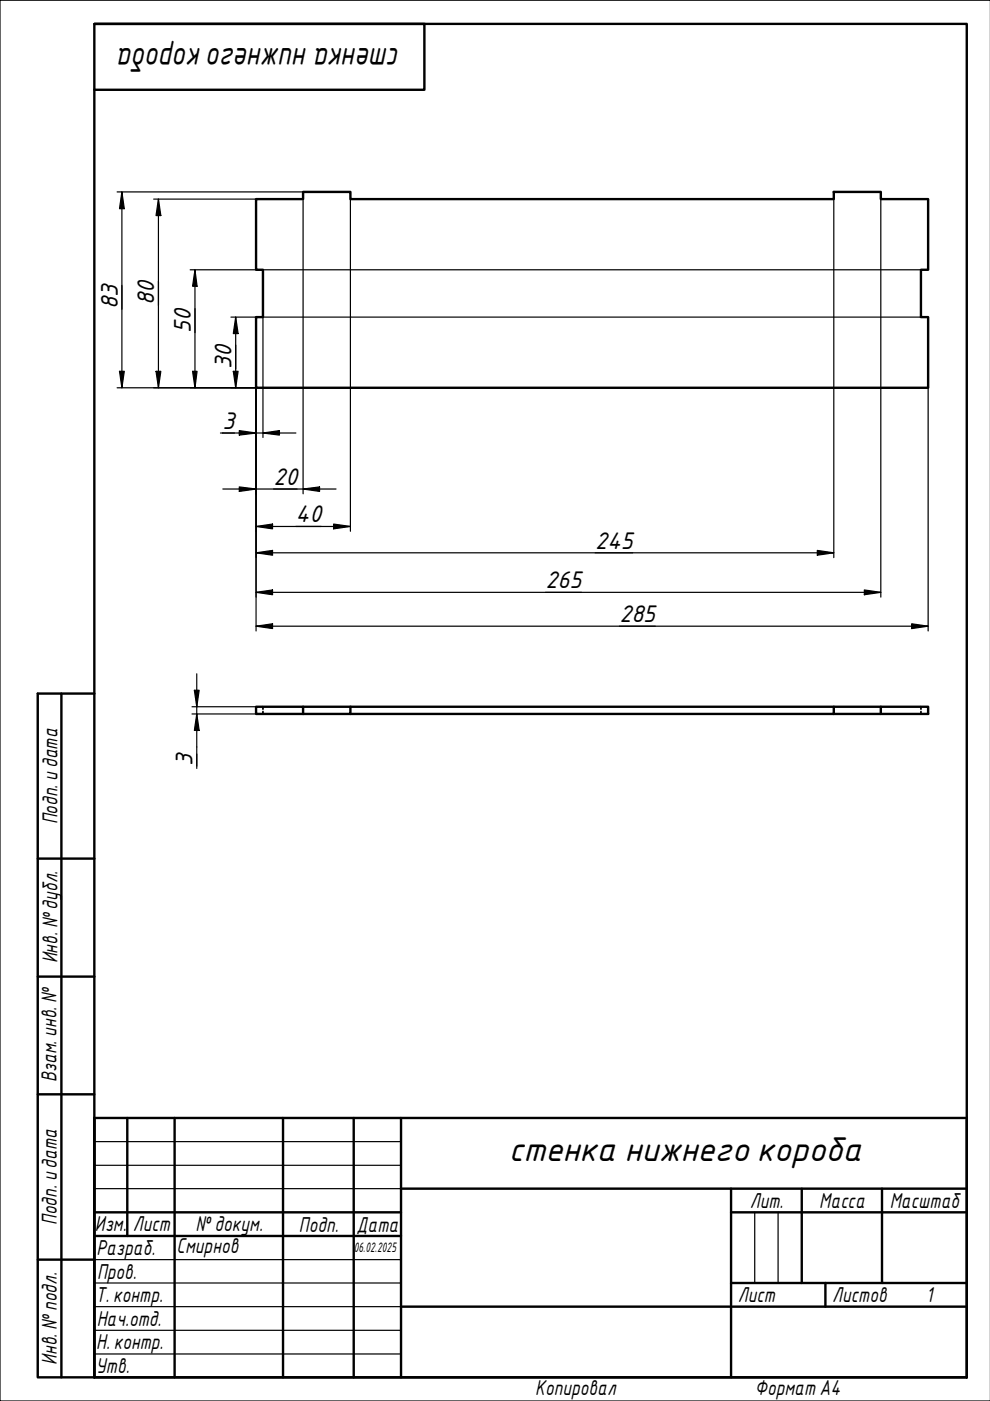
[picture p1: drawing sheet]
<svg xmlns="http://www.w3.org/2000/svg" width="210mm" height="297mm" viewBox="0 0 210 297" stroke-linecap="round" stroke-linejoin="round" font-family="sans-serif">
<path d="M54.3 42.2h10v-1.5h10v1.5h102.5v-1.5h10v1.5h10v15h-1.5v10h1.5v15h-142.5v-15h1.5v-10h-1.5zM54.3 149.8h10v1.6h-10zM64.3 149.8h10M176.8 149.8h-102.5v1.6h-10M176.8 151.4h10M186.8 149.8h10v1.6h-10zM186.8 149.8h-10v1.6h-102.5" fill="none" stroke="#000" stroke-width=".51"/>
<path d="M55.8 149.8v.6M55.8 150.9v.5M195.3 149.8v.6M195.3 150.9v.5" fill="none" stroke="#000" stroke-width=".38"/>
<path d="M210 0h-210v297h210" fill="none" stroke="#000" stroke-width=".25"/>
<path d="M20 5.1h185v286.9h-185z" fill="none" stroke="#000" stroke-width=".51"/>
<g fill="none" stroke="#000" stroke-width=".51">
<path d="M20 237h185v55h-185zM27 237v25.1M37 237v55M60 237v55M75 237v55M85 237v55M20 257h65M85 252h120M155 257h50M155 252v40M170 252v20M187 252v20"/>
<path d="M20 262.1h65M85 277h120M155 272h50M175 272v5"/>
</g>
<path d="M20 242h65M20 247.1h65M20 252h65M160 257v15M165 257v15M20 267.1h65M20 272h65M20 277h65M20 282.1h65M20 287.1h65" fill="none" stroke="#000" stroke-width=".25"/>
<path d="M20 5.1h70v13.9h-70M13 147.1v144.9M20 147.1h-12v144.9h12M8 182h12M8 207.1h12M8 232h12M8 267.1h12" fill="none" stroke="#000" stroke-width=".51"/>
<g fill="none" stroke="#000" stroke-width=".25">
<path d="M24.8 40.7h39.5M25.8 40.7l.6 3.5h-1.1zM25.8 40.7v41.5M32.6 42.2h21.7M33.6 42.2l.5 3.5h-1zM33.6 42.2v40M40.3 57.2h155M41.3 57.2l.5 3.5h-1zM41.3 57.2v25M64.3 42.2v62.5M74.3 42.2v70.4M176.8 42.2v76"/>
<path d="M186.8 42.2v84.4M25.3 78.7h1.1l-.6 3.5zM33.1 78.7h1l-.5 3.5zM40.8 78.7h1l-.5 3.5zM49 67.2h146.3M49.5 78.7h1l-.5 3.5zM50 67.2l.5 3.5h-1zM50 67.2v15M55.8 67.2v25.6M24.8 82.2h29.5v51.6M46.7 91.8h16M50.7 91.3l3.6 .5-3.6 .5z"/>
<path d="M55.8 91.8l3.4-.5v1zM196.8 82.2v51.6M47.2 103.7h24M50.7 103.2l3.6 .5-3.6 .5zM54.3 111.6l3.5-.5v1zM54.3 117.2l3.5-.5v1zM54.3 111.6h20M54.3 117.2h122.5M64.3 103.7l3.5-.5v1zM70.7 111.1l3.6 .5-3.6 .5zM173.3 116.7l3.5 .5-3.5 .5zM54.3 132.8l3.5-.5v1z"/>
<path d="M54.3 125.6l3.5-.5v1zM54.3 132.8h142.5M54.3 125.6h132.5M183.3 125.1l3.5 .5-3.5 .5zM193.3 132.3l3.5 .5-3.5 .5zM40.7 149.8h13.6M40.7 151.4h13.6M41.2 146.4h1l-.5 3.4zM41.7 151.4l.5 3.5h-1zM41.7 142.9v20"/>
</g>
<g fill="#000">
<path d="M25.8 40.7l.6 3.5h-1.1z" fill-rule="evenodd"/>
<path d="M33.6 42.2l.5 3.5h-1z" fill-rule="evenodd"/>
<path d="M25.3 78.7h1.1l-.6 3.5z" fill-rule="evenodd"/>
<path d="M33.1 78.7h1l-.5 3.5z" fill-rule="evenodd"/>
<path d="M40.8 78.7h1l-.5 3.5z" fill-rule="evenodd"/>
<path d="M41.3 57.2l.5 3.5h-1z" fill-rule="evenodd"/>
<path d="M49.5 78.7h1l-.5 3.5z" fill-rule="evenodd"/>
<path d="M50 67.2l.5 3.5h-1z" fill-rule="evenodd"/>
<path d="M50.7 91.3l3.6 .5-3.6 .5z" fill-rule="evenodd"/>
<path d="M55.8 91.8l3.4-.5v1z" fill-rule="evenodd"/>
<path d="M50.7 103.2l3.6 .5-3.6 .5z" fill-rule="evenodd"/>
<path d="M54.3 111.6l3.5-.5v1z" fill-rule="evenodd"/>
<path d="M54.3 117.2l3.5-.5v1z" fill-rule="evenodd"/>
<path d="M64.3 103.7l3.5-.5v1z" fill-rule="evenodd"/>
<path d="M70.7 111.1l3.6 .5-3.6 .5z" fill-rule="evenodd"/>
<path d="M173.3 116.7l3.5 .5-3.5 .5z" fill-rule="evenodd"/>
<path d="M54.3 132.8l3.5-.5v1z" fill-rule="evenodd"/>
<path d="M54.3 125.6l3.5-.5v1z" fill-rule="evenodd"/>
<path d="M183.3 125.1l3.5 .5-3.5 .5z" fill-rule="evenodd"/>
<path d="M193.3 132.3l3.5 .5-3.5 .5z" fill-rule="evenodd"/>
<path d="M41.2 146.4h1l-.5 3.4z" fill-rule="evenodd"/>
<path d="M41.7 151.4l.5 3.5h-1z" fill-rule="evenodd"/>
</g>
<g font-size="7">
<text x="84.8" y="10.3" transform="rotate(180 84.8 10.3)">стенка нижнего короба</text>
<text x="107.9" y="246.2">стенка нижнего короба</text>
</g>
<g font-size="4.9">
<text x="25" y="65.6" transform="rotate(-90 25 65.6)">83</text>
<text x="32.7" y="64.8" transform="rotate(-90 32.7 64.8)">80</text>
<text x="40.4" y="70.5" transform="rotate(-90 40.4 70.5)">50</text>
<text x="49.1" y="78.2" transform="rotate(-90 49.1 78.2)">30</text>
<text x="47.2" y="90.9">3</text>
<text x="58" y="102.9">20</text>
<text x="62.7" y="110.7">40</text>
<text x="126.2" y="116.3">245</text>
<text x="115.6" y="124.7">265</text>
<text x="131.3" y="131.9">285</text>
<text x="40.8" y="162.4" transform="rotate(-90 40.8 162.4)">3</text>
</g>
<g font-size="4.4">
<text x="12.2" y="174.8" transform="rotate(-90 12.2 174.8)">Подп. идата</text>
<text x="12.2" y="204.3" transform="rotate(-90 12.2 204.3)">Инв. №дубл.</text>
<text x="12" y="229.5" transform="rotate(-90 12 229.5)">Взам. инв. №</text>
<text x="159" y="256.1">Лит.</text>
<text x="173.7" y="256.1">Масса</text>
<text x="188.7" y="256.1">Масштаб</text>
<text x="12.1" y="259.8" transform="rotate(-90 12.1 259.8)">Подп. идата</text>
<text x="20.1" y="261.1">Изм.</text>
<text x="28.2" y="261.1">Лист</text>
<text x="41.5" y="261">№докум.</text>
<text x="63.4" y="261.2">Подп.</text>
<text x="75.6" y="261.2">Дата</text>
<text x="20.4" y="266.1">Разраб.</text>
<text x="37.4" y="265.7">Смирнов</text>
<text x="20.6" y="271.1">Пров.</text>
<text x="20.3" y="276.1">Т. контр.</text>
<text x="20.5" y="281.1">Нач.отд.</text>
<text x="156.5" y="276.1">Лист</text>
<text x="176.5" y="276.1">Листов</text>
<text x="196.3" y="276">1</text>
<text x="20.4" y="286.1">Н. контр.</text>
<text x="12.1" y="289.4" transform="rotate(-90 12.1 289.4)">Инв. №подл.</text>
<text x="20.3" y="291.1">Утв.</text>
<text x="113.5" y="295.8">Копировал</text>
<text x="160" y="295.7">Формат A4</text>
</g>
<text font-size="2.8" x="75" y="265.5">06.02.2025</text>
</svg>
